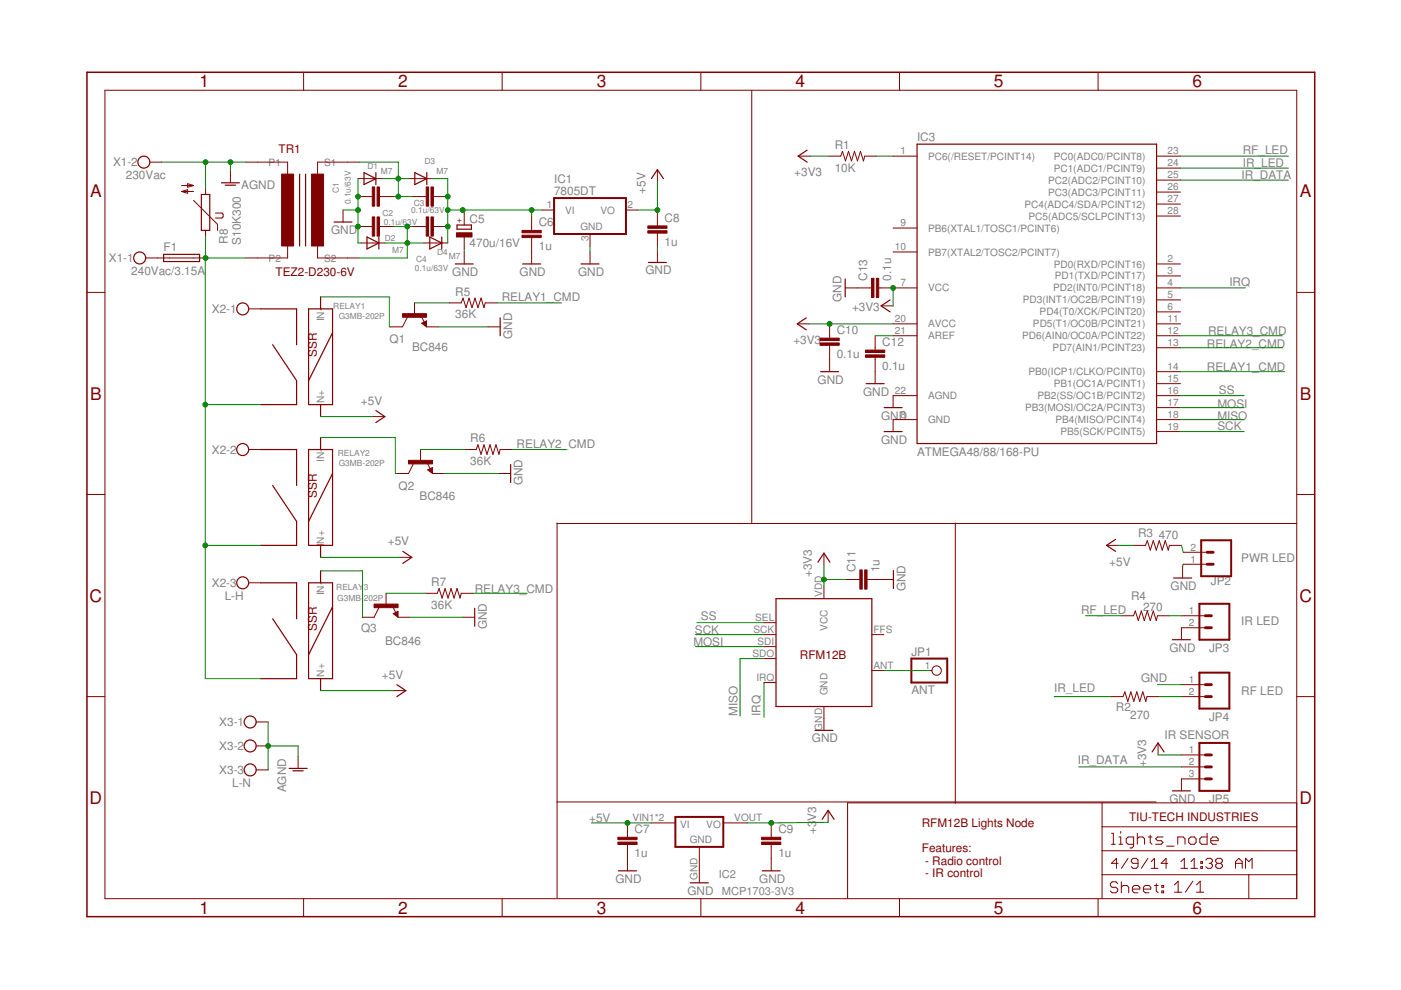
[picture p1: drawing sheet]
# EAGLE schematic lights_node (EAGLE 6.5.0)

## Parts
C1  0.1u/63V  CAP0805  [0805]
C2  0.1u/63V  CAP0805  [0805]
C3  0.1u/63V  CAP0805  [0805]
C4  0.1u/63V  CAP0805  [0805]
C5  470u/16V  CPOL-EUE2.5-7  [E2,5-7]
C6  1u  CAP0805  [0805]
C7  1u  CAP0805  [0805]
C8  1u  CAP0805  [0805]
C9  1u  CAP0805  [0805]
C10  0.1u  CAP0805  [0805]
C11  1u  CAP0805  [0805]
C12  0.1u  CAP0805  [0805]
C13  0.1u  CAP0805  [0805]
D1  M7  DIODE-DO-214AC  [DO-214AC]
D2  M7  DIODE-DO-214AC  [DO-214AC]
D3  M7  DIODE-DO-214AC  [DO-214AC]
D4  M7  DIODE-DO-214AC  [DO-214AC]
F1  240Vac/3.15A  PICOFUSE  [PICOFUSE]
IC1  7805DT  [TO252]
IC2  MCP1703-3V3  MCP1703-SOT89  [MCP1703-SOT89]
IC3  ATMEGA48/88/168-PU  [DIL28-3]
JP1  ANT  PINHD-1X1  [1X01]
JP2  M02PTH  [1X02]
JP3  M02PTH  [1X02]
JP4  M02PTH  [1X02]
JP5  IR SENSOR  M03PTH  [1X03]
Q1  BC846  BC847C-NPN-SOT23-BEC  [SOT23-BEC]
Q2  BC846  BC847C-NPN-SOT23-BEC  [SOT23-BEC]
Q3  BC846  BC847C-NPN-SOT23-BEC  [SOT23-BEC]
R1  10K  RESISTOR0805-RES  [0805]
R2  270  RESISTOR0805-RES  [0805]
R3  470  RESISTOR0805-RES  [0805]
R4  270  RESISTOR0805-RES  [0805]
R5  36K  RESISTOR0805-RES  [0805]
R6  36K  RESISTOR0805-RES  [0805]
R7  36K  RESISTOR0805-RES  [0805]
R8  S10K300  [S10K300]
RELAY1  G3MB-202P  [G3MB-202P]
RELAY2  G3MB-202P  [G3MB-202P]
RELAY3  G3MB-202P  [G3MB-202P]
RFM1  RFM12B  [RFM12B]
TR1  TEZ2-D230-6V  TEZ1.5-D230-6V  [TEZ1.5-PKG]
X1  230Vac  W237-102  [W237-102]
X2  L-H  W237-103  [W237-103]
X3  L-N  W237-103  [W237-103]

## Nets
+3V3: C9.1 C10.1 C11.1 C13.2 IC2.VOUT(VO) IC3.7(VCC) IC3.20(AVCC) JP5.1 R1.1 RFM1.VDD(VCC)
+5V: C7.1 C8.1 IC1.2(VO) IC2.VIN1(VI) IC2.VIN2(VI) R3.1 RELAY1.IN+ RELAY2.IN+ RELAY3.IN+
AGND: R8.2 TR1.P1 X1.2 X3.1 X3.2 X3.3
GND: C1.1 C2.1 C5.- C6.2 C7.2 C8.2 C9.2 C10.2 C11.2 C12.2 C13.1 D1.A D2.A IC1.3(GND) IC2.GND IC3.8(GND) IC3.22(AGND) JP2.1 JP3.2 JP4.1 JP5.3 Q1.E Q2.E Q3.E RFM1.GND
IR_DATA: IC3.25(PC2(ADC2/PCINT10)) JP5.2
IR_LED: IC3.24(PC1(ADC1/PCINT9)) R2.1
IRQ: IC3.4(PD2(INT0/PCINT18)) RFM1.IRQ
MISO: IC3.18(PB4(MISO/PCINT4)) RFM1.SDO
MOSI: IC3.17(PB3(MOSI/OC2A/PCINT3)) RFM1.SDI
N$1: F1.2 R8.1 RELAY1.K1 RELAY2.K1 RELAY3.K1 TR1.P5(P2)
N$2: RELAY1.K2 X2.1
N$3: RELAY2.K2 X2.2
N$4: RELAY3.K2 X2.3
N$5: Q1.C RELAY1.IN-
N$6: Q1.B R5.1
N$7: Q2.C RELAY2.IN-
N$8: JP2.2 R3.2
N$9: JP4.2 R2.2
N$10: C1.2 C3.1 D1.C D3.A TR1.S7(S1)
N$11: C2.2 C4.1 D2.C D4.A TR1.S9(S2)
N$12: JP3.1 R4.2
N$13: Q2.B R6.1
N$14: Q3.B R7.1
N$15: C12.1 IC3.21(AREF)
N$16: JP1.1 RFM1.ANT
N$17: Q3.C RELAY3.IN-
N$18: F1.1 X1.1
RELAY1_CMD: IC3.14(PB0(ICP1/CLKO/PCINT0)) R5.2
RELAY2_CMD: IC3.13(PD7(AIN1/PCINT23)) R6.2
RELAY3_CMD: IC3.12(PD6(AIN0/OC0A/PCINT22)) R7.2
RESET: IC3.1(PC6(/RESET/PCINT14)) R1.2
RF_LED: IC3.23(PC0(ADC0/PCINT8)) R4.1
SCK: IC3.19(PB5(SCK/PCINT5)) RFM1.SCK
SS: IC3.16(PB2(SS/OC1B/PCINT2)) RFM1.SEL
VRAW: C3.2 C4.2 C5.+ C6.1 D3.C D4.C IC1.1(VI)
Unconnected: IC3.2(PD0(RXD/PCINT16)) IC3.3(PD1(TXD/PCINT17)) IC3.5(PD3(INT1/OC2B/PCINT19)) IC3.6(PD4(T0/XCK/PCINT20)) IC3.9(PB6(XTAL1/TOSC1/PCINT6)) IC3.10(PB7(XTAL2/TOSC2/PCINT7)) IC3.11(PD5(T1/OC0B/PCINT21)) IC3.15(PB1(OC1A/PCINT1)) IC3.26(PC3(ADC3/PCINT11)) IC3.27(PC4(ADC4/SDA/PCINT12)) IC3.28(PC5(ADC5/SCLPCINT13)) RFM1.FFS

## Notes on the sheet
- PWR LED
- IR LED
- RF LED
- TIU-TECH INDUSTRIES
- RFM12B Lights Node
  
  Features:
   - Radio control
   - IR control

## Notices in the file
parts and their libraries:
SparkFun-Passives: Licensing: CC v3.0 Share-Alike You are welcome to use this library for commercial purposes.
